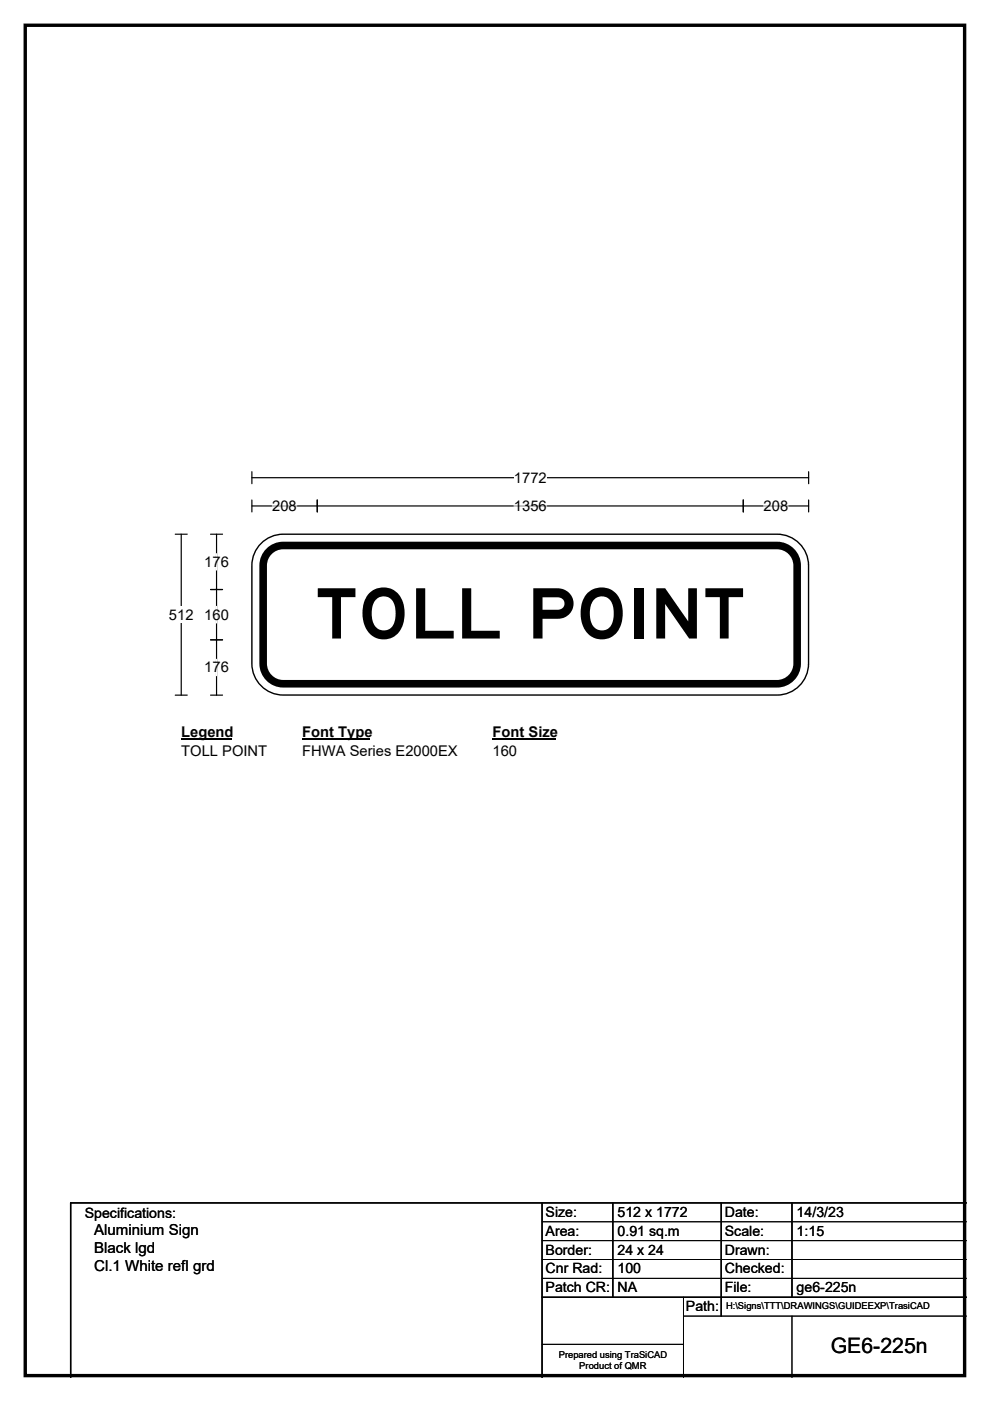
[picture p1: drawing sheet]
<svg xmlns="http://www.w3.org/2000/svg" width="210mm" height="297mm" viewBox="0 0 210 297" stroke-linecap="round" stroke-linejoin="round" font-family="sans-serif">
<path d="M5.4 5.4h199.2v286.3h-199.2z" fill="none" stroke="#000" stroke-width=".72"/>
<path d="M53.4 101.3h118.1M53.4 100v2.6M171.5 100v2.6" fill="none" stroke="#000" stroke-width=".25"/>
<path d="M109 99.5h7v3.5h-7z" fill="#fff"/>
<path d="M37.2 113.3h2.5M38.4 113.3v34.1M53.4 107.3h118.1M53.4 106v2.5M67.3 106v2.5M157.6 106v2.5M171.5 106v2.5M37.2 147.4h2.5" fill="none" stroke="#000" stroke-width=".25"/>
<path d="M57.7 107.3h5.2M109 107.3h7M162 107.3h5.2" fill="none" stroke="#fff" stroke-width=".25"/>
<path d="M35.8 128.6h5.2v3.5h-5.2z" fill="#fff"/>
<path d="M44.7 113.3h2.5M45.9 113.3v34.1M44.7 125h2.5M44.7 135.7h2.5M44.7 147.4h2.5" fill="none" stroke="#000" stroke-width=".25"/>
<path d="M45.9 117.4v3.5M45.9 128.6v3.5M45.9 139.8v3.5" fill="none" stroke="#fff" stroke-width=".25"/>
<path d="M38.4 153.4h10.8v3.5h-10.8z" fill="#fff"/>
<path d="M38.4 156.7h10.8" fill="none" stroke="#000" stroke-width=".32"/>
<path d="M64.1 153.4h14.4v3.5h-14.4z" fill="#fff"/>
<path d="M64.1 156.7h14.4" fill="none" stroke="#000" stroke-width=".32"/>
<path d="M104.5 153.4h13.4v3.5h-13.4z" fill="#fff"/>
<path d="M104.5 156.7h13.4" fill="none" stroke="#000" stroke-width=".32"/>
<g fill="#fff">
<path d="M38.4 157.6h18.2v3.5h-18.2z"/>
<path d="M64.1 157.6h32.9v3.5h-32.9z"/>
<path d="M104.5 157.6h5.2v3.5h-5.2z"/>
</g>
<path d="M55.7 114.9a6.6 6.6 0 0 1 4.4-1.6h104.7a6.7 6.7 0 0 1 6.7 6.6v20.8a6.7 6.7 0 0 1-6.7 6.7h-104.7a6.7 6.7 0 0 1-6.7-6.7v-20.8a6.6 6.6 0 0 1 2.3-5z" fill-rule="evenodd" fill="#fff" stroke="#fff" stroke-width=".21"/>
<path d="M57.3 116.7a4.2 4.2 0 0 1 2.8-1h104.7a4.3 4.3 0 0 1 4.3 4.2v20.8a4.3 4.3 0 0 1-4.3 4.3h-104.7a4.3 4.3 0 0 1-4.3-4.3v-20.8a4.2 4.2 0 0 1 1.5-3.2z" fill="none" stroke="#000" stroke-width="1.6"/>
<path d="M55.7 114.9a6.6 6.6 0 0 1 4.4-1.6h104.7a6.7 6.7 0 0 1 6.7 6.6v20.8a6.7 6.7 0 0 1-6.7 6.7h-104.7a6.7 6.7 0 0 1-6.7-6.7v-20.8a6.6 6.6 0 0 1 2.3-5zM115 255v37M130 255v20M153 255v24M168 255v20M205 255h-190v37M115 275h90" fill="none" stroke="#000" stroke-width=".3"/>
<path d="M115 259h90M115 263h90M115 267h90M115 271h90M145 279h60M145 275v17M168 279v13M115 285h30" fill="none" stroke="#000" stroke-width=".21"/>
<text font-size="14.8" x="67" y="135.4">TOLL POINT</text>
<text font-size="4.5" x="176.2" y="286.9">GE6-225n</text>
<g font-size="3.2">
<text x="20" y="261.9">Aluminium Sign</text>
<text x="20" y="265.7">Black lgd</text>
<text x="20" y="269.6">Cl.1 White refl grd</text>
</g>
<g font-size="3.1">
<text x="109" y="102.3">1772</text>
<text x="57.7" y="108.3">208</text>
<text x="109" y="108.3">1356</text>
<text x="162" y="108.3">208</text>
<text x="43.3" y="120.2">176</text>
<text x="35.8" y="131.4">512</text>
<text x="43.3" y="131.4">160</text>
<text x="43.3" y="142.6">176</text>
<text x="38.4" y="156.2">Legend</text>
<text x="38.4" y="160.4">TOLL POINT</text>
<text x="64.1" y="156.2">Font Type</text>
<text x="64.1" y="160.4">FHWA Series E2000EX</text>
<text x="104.5" y="156.2">Font Size</text>
<text x="104.5" y="160.4">160</text>
</g>
<g font-size="3">
<text x="115.7" y="258">Size:</text>
<text x="131" y="258">512 x 1772</text>
<text x="153.7" y="258">Date:</text>
<text x="169" y="258">14/3/23</text>
<text x="18" y="258.2">Specifications:</text>
<text x="115.7" y="262">Area:</text>
<text x="131" y="262">0.91 sq.m</text>
<text x="153.7" y="262">Scale:</text>
<text x="169" y="262">1:15</text>
<text x="115.7" y="266">Border:</text>
<text x="115.7" y="270">Cnr Rad:</text>
<text x="131" y="266">24 x 24</text>
<text x="131" y="270">100</text>
<text x="153.7" y="266">Drawn:</text>
<text x="153.7" y="270">Checked:</text>
<text x="115.7" y="274">Patch CR:</text>
<text x="131" y="274">NA</text>
<text x="153.7" y="274">File:</text>
<text x="169" y="274">ge6-225n</text>
<text x="145.5" y="278">Path:</text>
</g>
<g font-size="2">
<text x="154" y="277.6">H:\Signs\TTT\DRAWINGS\GUIDEEXP\TrasiCAD</text>
<text x="118.5" y="287.8">Prepared using TraSiCAD</text>
<text x="122.9" y="290.2">Product of QMR</text>
</g>
</svg>
